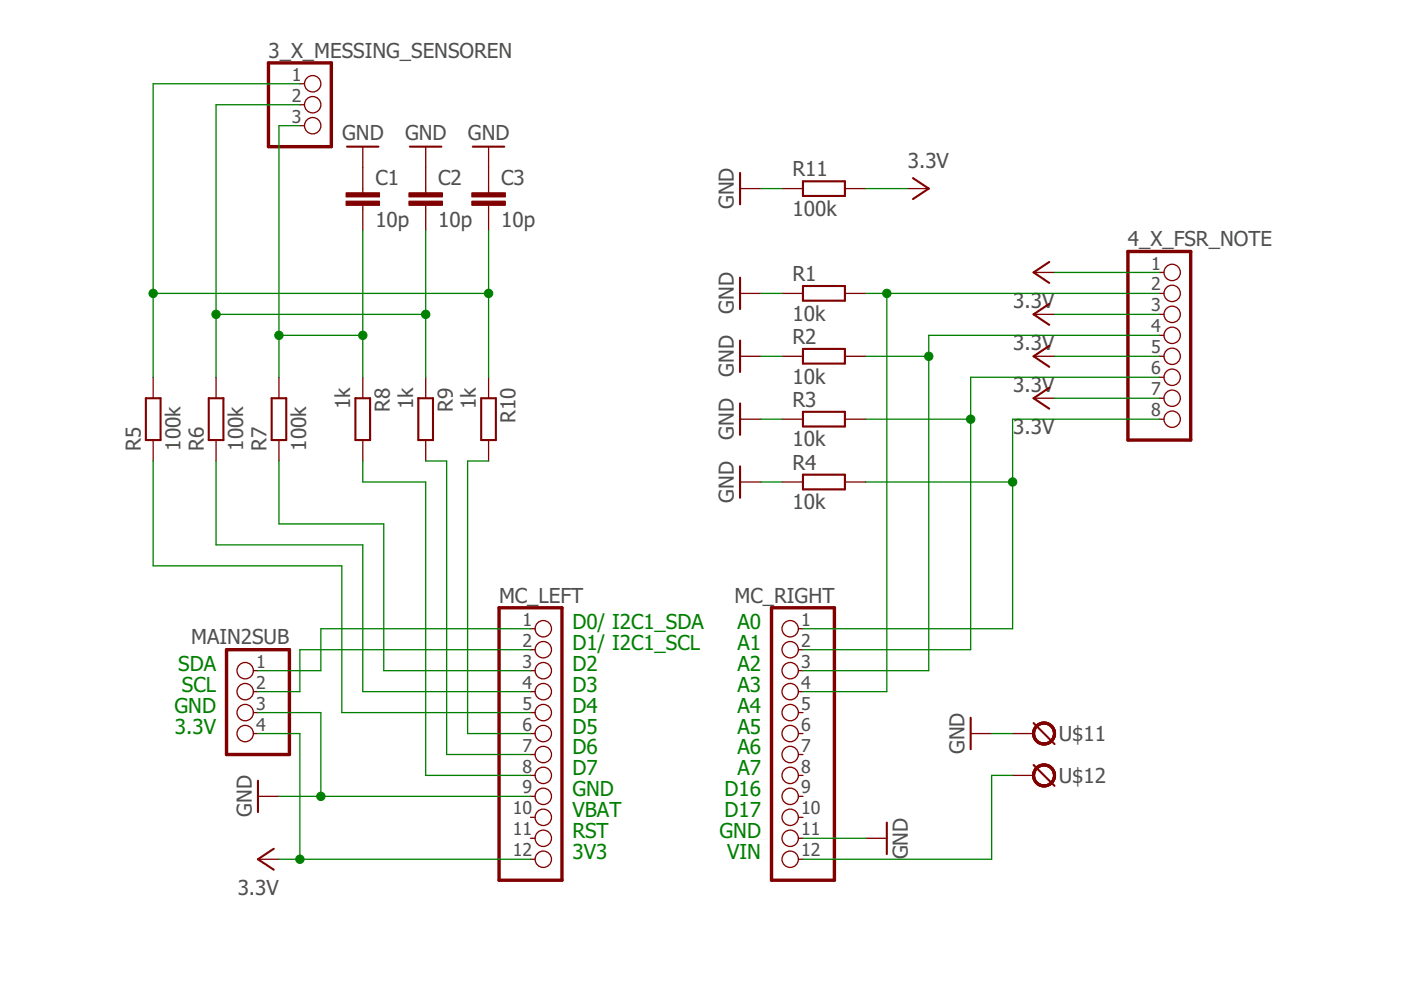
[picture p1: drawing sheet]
<svg xmlns="http://www.w3.org/2000/svg" width="297mm" height="210mm" viewBox="0 0 297 210" stroke-linecap="round" stroke-linejoin="round" font-family="sans-serif">
<path d="M56.9 13.3h13.4v17.8h-13.4zM239.1 53.3h13.4v40h-13.4zM48 137.8h13.4v22.2h-13.4zM105.8 128.9h13.3v57.7h-13.3zM163.6 128.9h13.3v57.7h-13.3z" fill="none" stroke="#800000" stroke-width=".72"/>
<g fill="none" stroke="#800000" stroke-width=".28">
<path d="M63.6 17.8h1M63.6 22.2h1M63.6 26.6h1M76.9 31.1v9.8M90.3 31.1v9.8M103.6 31.1v9.8M156.9 40h4.5M165.8 40h4.4M179.1 40h4.5M192.5 40h4.4M76.9 43.5v5.4M90.3 43.5v5.4"/>
<path d="M103.6 43.5v5.4M219.1 57.8h4.5M245.8 57.8h1M32.5 80v4.4M45.8 80v4.4M59.1 80v4.4M76.9 80v4.4M90.3 80v4.4M103.6 80v4.4M156.9 62.2h4.5M156.9 75.5h4.5M165.8 62.2h4.4"/>
<path d="M165.8 75.5h4.4M179.1 62.2h4.5M179.1 75.5h4.5M219.1 66.7h4.5M219.1 75.5h4.5M245.8 62.2h1M245.8 66.7h1M245.8 71.1h1M245.8 75.5h1M245.8 80h1M32.5 93.3v4.4M45.8 93.3v4.4"/>
<path d="M59.1 93.3v4.4M76.9 93.3v4.4M90.3 93.3v4.4M103.6 93.3v4.4M156.9 88.9h4.5M165.8 88.9h4.4M179.1 88.9h4.5M219.1 84.4h4.5M245.8 84.4h1M245.8 88.9h1M156.9 102.2h4.5M165.8 102.2h4.4"/>
<path d="M179.1 102.2h4.5M112.5 133.3h1M112.5 137.8h1M169.3 133.3h.9M169.3 137.8h.9M53.7 142.2h1M53.7 146.6h1M53.7 151.1h1M53.7 155.5h1M112.5 142.2h1M112.5 146.6h1M112.5 151.1h1"/>
<path d="M112.5 155.5h1M112.5 160h1M169.3 142.2h.9M169.3 146.6h.9M169.3 151.1h.9M169.3 155.5h.9M169.3 160h.9M205.8 155.5h4.4M214.7 155.5h4.4M54.7 168.8h4.4M112.5 164.4h1M112.5 168.8h1"/>
<path d="M112.5 173.3h1M112.5 177.7h1M169.3 164.4h.9M169.3 168.8h.9M169.3 173.3h.9M169.3 177.7h.9M183.6 177.7h4.4M214.7 164.4h4.4M54.7 182.2h4.4M112.5 182.2h1M169.3 182.2h.9"/>
<circle cx="66.3" cy="17.8" r="1.74"/>
<circle cx="66.3" cy="26.6" r="1.74"/>
<circle cx="66.3" cy="22.2" r="1.74"/>
<circle cx="248.5" cy="57.8" r="1.74"/>
<circle cx="248.5" cy="80" r="1.74"/>
<circle cx="248.5" cy="62.2" r="1.74"/>
<circle cx="248.5" cy="66.7" r="1.74"/>
<circle cx="248.5" cy="75.5" r="1.74"/>
<circle cx="248.5" cy="71.1" r="1.74"/>
<circle cx="248.5" cy="84.4" r="1.74"/>
<circle cx="248.5" cy="88.9" r="1.74"/>
<circle cx="115.2" cy="137.8" r="1.74"/>
<circle cx="115.2" cy="133.3" r="1.74"/>
<circle cx="167.5" cy="137.8" r="1.74"/>
<circle cx="167.5" cy="133.3" r="1.74"/>
<circle cx="52" cy="155.5" r="1.74"/>
<circle cx="52" cy="142.2" r="1.74"/>
<circle cx="52" cy="146.6" r="1.74"/>
<circle cx="52" cy="151.1" r="1.74"/>
<circle cx="115.2" cy="142.2" r="1.74"/>
<circle cx="115.2" cy="146.6" r="1.74"/>
<circle cx="115.2" cy="151.1" r="1.74"/>
<circle cx="115.2" cy="155.5" r="1.74"/>
<circle cx="115.2" cy="160" r="1.74"/>
<circle cx="167.5" cy="146.6" r="1.74"/>
<circle cx="167.5" cy="151.1" r="1.74"/>
<circle cx="167.5" cy="160" r="1.74"/>
<circle cx="167.5" cy="142.2" r="1.74"/>
<circle cx="167.5" cy="155.5" r="1.74"/>
<circle cx="115.2" cy="164.4" r="1.74"/>
<circle cx="115.2" cy="173.3" r="1.74"/>
<circle cx="115.2" cy="177.7" r="1.74"/>
<circle cx="115.2" cy="168.8" r="1.74"/>
<circle cx="167.5" cy="164.4" r="1.74"/>
<circle cx="167.5" cy="177.7" r="1.74"/>
<circle cx="167.5" cy="168.8" r="1.74"/>
<circle cx="167.5" cy="173.3" r="1.74"/>
<circle cx="115.2" cy="182.2" r="1.74"/>
<circle cx="167.5" cy="182.2" r="1.74"/>
</g>
<g fill="none" stroke="#800000" stroke-width=".44">
<path d="M73.6 31.1h6.6M86.9 31.1h6.7M100.2 31.1h6.7M156.9 36.7v6.6M170.2 38.4h8.9v3.2h-8.9zM193.6 37.8l3.3 2.2-3.3 2.2M156.9 58.9v6.6M222.5 55.5l-3.4 2.3 3.4 2.2M156.9 72.2v6.7M170.2 60.6h8.9v3.2h-8.9zM170.2 74h8.9v3.1h-8.9zM222.5 64.4l-3.4 2.3 3.4 2.2"/>
<path d="M222.5 73.3l-3.4 2.2 3.4 2.3M30.9 84.4h3.1v8.9h-3.1zM44.3 84.4h3.1v8.9h-3.1zM57.6 84.4h3.1v8.9h-3.1zM75.4 84.4h3.1v8.9h-3.1zM88.7 84.4h3.1v8.9h-3.1zM102 84.4h3.1v8.9h-3.1zM156.9 85.5v6.7M156.9 98.9v6.6M170.2 87.3h8.9v3.1h-8.9zM222.5 82.2l-3.4 2.2 3.4 2.3M170.2 100.6h8.9v3.2h-8.9z"/>
<path d="M205.8 152.2v6.7M219.1 153.3l4.5 4.5M54.7 165.5v6.7M58 180l-3.3 2.2 3.3 2.2M188 174.4v6.7M219.1 162.2l4.5 4.4"/>
</g>
<g fill="#800000" stroke="#800000" stroke-width=".21">
<path d="M73.4 42.7h7.1v.8h-7.1z"/>
<path d="M73.4 40.9h7.1v.9h-7.1z"/>
<path d="M86.7 42.7h7.1v.8h-7.1z"/>
<path d="M86.7 40.9h7.1v.9h-7.1z"/>
<path d="M100 42.7h7.1v.8h-7.1z"/>
<path d="M100 40.9h7.1v.9h-7.1z"/>
</g>
<g fill="#800000" stroke="#800000" stroke-width=".21">
<path d="M219.6 153.8a2.45 2.45 0 0 1 3.9 .5 2.45 2.45 0 0 1-1.5 3.6 2.45 2.45 0 0 1-3.1-2.4h.5a2 2 0 0 1 2.8-1.8 2 2 0 0 1 .4 3.3 2 2 0 0 1-3.2-1.1v-.4h-.5a2.66 2.66 0 0 1 .7-1.7z" fill-rule="evenodd"/>
<path d="M219.6 153.8a2.45 2.45 0 0 1 3.9 .5 2.45 2.45 0 0 1-1.5 3.6 2.45 2.45 0 0 1-3.1-2.4h.5a2 2 0 0 1 2.8-1.8 2 2 0 0 1 .4 3.3 2 2 0 0 1-3.2-1.1v-.4h-.5a2.66 2.66 0 0 1 .7-1.7z" fill-rule="evenodd"/>
<path d="M219.6 153.8a2.45 2.45 0 0 1 3.9 .5 2.45 2.45 0 0 1-1.5 3.6 2.45 2.45 0 0 1-3.1-2.4h.5a2 2 0 0 1 2.8-1.8 2 2 0 0 1 .4 3.3 2 2 0 0 1-3.2-1.1v-.4h-.5a2.66 2.66 0 0 1 .7-1.7z" fill-rule="evenodd"/>
<path d="M219.6 162.7a2.45 2.45 0 0 1 3.9 .5 2.45 2.45 0 0 1-1.5 3.6 2.45 2.45 0 0 1-3.1-2.4h.5a2 2 0 0 1 2.8-1.8 2 2 0 0 1 .4 3.3 2 2 0 0 1-3.2-1.1v-.4h-.5l.2-.9z" fill-rule="evenodd"/>
<path d="M219.6 162.7a2.45 2.45 0 0 1 3.9 .5 2.45 2.45 0 0 1-1.5 3.6 2.45 2.45 0 0 1-3.1-2.4h.5a2 2 0 0 1 2.8-1.8 2 2 0 0 1 .4 3.3 2 2 0 0 1-3.2-1.1v-.4h-.5l.2-.9z" fill-rule="evenodd"/>
<path d="M219.6 162.7a2.45 2.45 0 0 1 3.9 .5 2.45 2.45 0 0 1-1.5 3.6 2.45 2.45 0 0 1-3.1-2.4h.5a2 2 0 0 1 2.8-1.8 2 2 0 0 1 .4 3.3 2 2 0 0 1-3.2-1.1v-.4h-.5l.2-.9z" fill-rule="evenodd"/>
</g>
<g fill="none" stroke="#008000" stroke-width=".28">
<path d="M63.6 17.8h-31.1v62.2M63.6 22.2h-17.8v57.8M63.6 26.6h-4.5v53.4M161.4 40h4.4M183.6 40h8.9M76.9 48.9v31.1M90.3 48.9v31.1M103.6 48.9v31.1M223.6 57.8h22.2M32.5 62.2h71.1M45.8 66.7h44.5M59.1 71.1h17.8"/>
<path d="M161.4 75.5h4.4M161.4 62.2h4.4M183.6 75.5h13.3M183.6 62.2h62.2M188 62.2v84.4h-17.8M223.6 66.7h22.2M223.6 75.5h22.2M245.8 71.1h-48.9v71.1h-26.7M245.8 80h-40v57.8h-35.6M32.5 97.7v22.3h40v31.1h40M45.8 97.7v17.8h31.1v31.1h35.6M59.1 97.7v13.4h22.3v31.1h31.1"/>
<path d="M76.9 97.7v4.5h13.4v62.2h22.2M90.3 97.7h4.4v62.3h17.8M103.6 97.7h-4.5v57.8h13.4M161.4 88.9h4.4M183.6 88.9h22.2M223.6 84.4h22.2M245.8 88.9h-31.1v44.4h-44.5M161.4 102.2h4.4M183.6 102.2h31.1M112.5 137.8h-48.9v8.8h-8.9M112.5 133.3h-44.5v8.9h-13.3M54.7 155.5h8.9v26.7"/>
<path d="M54.7 151.1h13.3v17.7M210.2 155.5h4.5M59.1 168.8h53.4M170.2 177.7h13.4M214.7 164.4h-4.5v17.8h-40M59.1 182.2h53.4"/>
</g>
<g fill="#008000" stroke="#008000" stroke-width=".21">
<circle cx="63.6" cy="182.2" r=".89"/>
<circle cx="68" cy="168.8" r=".89"/>
<circle cx="188" cy="62.2" r=".89"/>
<circle cx="196.9" cy="75.5" r=".89"/>
<circle cx="205.8" cy="88.9" r=".89"/>
<circle cx="214.7" cy="102.2" r=".89"/>
<circle cx="103.6" cy="62.2" r=".89"/>
<circle cx="32.5" cy="62.2" r=".89"/>
<circle cx="90.3" cy="66.7" r=".89"/>
<circle cx="45.8" cy="66.7" r=".89"/>
<circle cx="76.9" cy="71.1" r=".89"/>
<circle cx="59.1" cy="71.1" r=".89"/>
</g>
<g font-size="4.4" fill="#505050">
<text x="56.9" y="12.2">3_X_MESSING_SENSOREN</text>
<text x="72.6" y="29.8">GND</text>
<text x="85.9" y="29.8">GND</text>
<text x="99.2" y="29.8">GND</text>
<text x="192.5" y="35.5">3.3V</text>
<text x="79.6" y="39.3">C1</text>
<text x="92.9" y="39.3">C2</text>
<text x="106.2" y="39.3">C3</text>
<text x="168" y="37.4">R11</text>
<text x="155.6" y="44.3" transform="rotate(-90 155.6 44.3)">GND</text>
<text x="168" y="45.8">100k</text>
<text x="79.6" y="48.2">10p</text>
<text x="92.9" y="48.2">10p</text>
<text x="106.2" y="48.2">10p</text>
<text x="239.1" y="52.2">4_X_FSR_NOTE</text>
<text x="168" y="59.6">R1</text>
<text x="214.8" y="65.3">3.3V</text>
<text x="155.6" y="66.6" transform="rotate(-90 155.6 66.6)">GND</text>
<text x="168" y="68">10k</text>
<text x="168" y="72.9">R2</text>
<text x="214.8" y="74.2">3.3V</text>
<text x="155.6" y="79.9" transform="rotate(-90 155.6 79.9)">GND</text>
<text x="168" y="81.3">10k</text>
<text x="214.8" y="83.1">3.3V</text>
<text x="74.3" y="86.8" transform="rotate(-90 74.3 86.8)">1k</text>
<text x="82.7" y="87.3" transform="rotate(-90 82.7 87.3)">R8</text>
<text x="87.6" y="86.8" transform="rotate(-90 87.6 86.8)">1k</text>
<text x="96" y="87.3" transform="rotate(-90 96 87.3)">R9</text>
<text x="100.9" y="86.8" transform="rotate(-90 100.9 86.8)">1k</text>
<text x="109.3" y="89.7" transform="rotate(-90 109.3 89.7)">R10</text>
<text x="168" y="86.2">R3</text>
<text x="29.9" y="95.5" transform="rotate(-90 29.9 95.5)">R5</text>
<text x="38.3" y="95.5" transform="rotate(-90 38.3 95.5)">100k</text>
<text x="43.2" y="95.5" transform="rotate(-90 43.2 95.5)">R6</text>
<text x="51.6" y="95.5" transform="rotate(-90 51.6 95.5)">100k</text>
<text x="56.5" y="95.5" transform="rotate(-90 56.5 95.5)">R7</text>
<text x="64.9" y="95.5" transform="rotate(-90 64.9 95.5)">100k</text>
<text x="155.6" y="93.2" transform="rotate(-90 155.6 93.2)">GND</text>
<text x="168" y="94.6">10k</text>
<text x="214.8" y="92">3.3V</text>
<text x="168" y="99.6">R4</text>
<text x="155.6" y="106.6" transform="rotate(-90 155.6 106.6)">GND</text>
<text x="168" y="108">10k</text>
<text x="105.8" y="127.8">MC_LEFT</text>
<text x="155.7" y="127.8">MC_RIGHT</text>
<text x="40.5" y="136.6">MAIN2SUB</text>
<text x="204.5" y="159.9" transform="rotate(-90 204.5 159.9)">GND</text>
<text x="224.5" y="157.1">U$11</text>
<text x="224.5" y="166">U$12</text>
<text x="53.4" y="173.2" transform="rotate(-90 53.4 173.2)">GND</text>
<text x="192.5" y="182.2" transform="rotate(-90 192.5 182.2)">GND</text>
<text x="50.4" y="189.7">3.3V</text>
</g>
<g font-size="4.4" fill="#008000">
<text x="121.4" y="133.3">D0/ I2C1_SDA</text>
<text x="121.4" y="137.7">D1/ I2C1_SCL</text>
<text x="156.3" y="133.3">A0</text>
<text x="156.3" y="137.7">A1</text>
<text x="37.8" y="142.2">SDA</text>
<text x="121.4" y="142.2">D2</text>
<text x="156.3" y="142.2">A2</text>
<text x="38.6" y="146.6">SCL</text>
<text x="121.4" y="146.6">D3</text>
<text x="156.3" y="146.6">A3</text>
<text x="37" y="151.1">GND</text>
<text x="37.1" y="155.5">3.3V</text>
<text x="121.4" y="151.1">D4</text>
<text x="121.4" y="155.5">D5</text>
<text x="156.3" y="151.1">A4</text>
<text x="156.3" y="155.5">A5</text>
<text x="121.4" y="160">D6</text>
<text x="156.3" y="160">A6</text>
<text x="121.4" y="164.4">D7</text>
<text x="156.3" y="164.4">A7</text>
<text x="121.4" y="168.9">GND</text>
<text x="121.4" y="173.3">VBAT</text>
<text x="153.6" y="168.9">D16</text>
<text x="153.6" y="173.3">D17</text>
<text x="121.4" y="177.7">RST</text>
<text x="152.6" y="177.7">GND</text>
<text x="121.4" y="182.2">3V3</text>
<text x="154.2" y="182.2">VIN</text>
</g>
<g font-size="3.8" fill="#505050">
<text x="61.9" y="17.1">1</text>
<text x="61.9" y="21.6">2</text>
<text x="61.9" y="26">3</text>
<text x="244.1" y="57.1">1</text>
<text x="244.1" y="61.6">2</text>
<text x="244.1" y="66">3</text>
<text x="244.1" y="70.5">4</text>
<text x="244.1" y="74.9">5</text>
<text x="244.1" y="79.4">6</text>
<text x="244.1" y="83.8">7</text>
<text x="244.1" y="88.2">8</text>
<text x="110.8" y="132.7">1</text>
<text x="110.8" y="137.1">2</text>
<text x="169.9" y="132.7">1</text>
<text x="169.9" y="137.1">2</text>
<text x="54.3" y="141.6">1</text>
<text x="110.8" y="141.6">3</text>
<text x="169.9" y="141.6">3</text>
<text x="54.3" y="146">2</text>
<text x="110.8" y="146">4</text>
<text x="169.9" y="146">4</text>
<text x="54.3" y="150.5">3</text>
<text x="54.3" y="154.9">4</text>
<text x="110.8" y="150.5">5</text>
<text x="110.8" y="154.9">6</text>
<text x="169.9" y="150.5">5</text>
<text x="169.9" y="154.9">6</text>
<text x="110.8" y="159.3">7</text>
<text x="169.9" y="159.3">7</text>
<text x="110.8" y="163.8">8</text>
<text x="169.9" y="163.8">8</text>
<text x="108.7" y="172.7">10</text>
<text x="110.8" y="168.2">9</text>
<text x="169.9" y="168.2">9</text>
<text x="169.9" y="172.7">10</text>
<text x="108.7" y="177.1">11</text>
<text x="169.9" y="177.1">11</text>
<text x="108.7" y="181.6">12</text>
<text x="169.9" y="181.6">12</text>
</g>
</svg>
